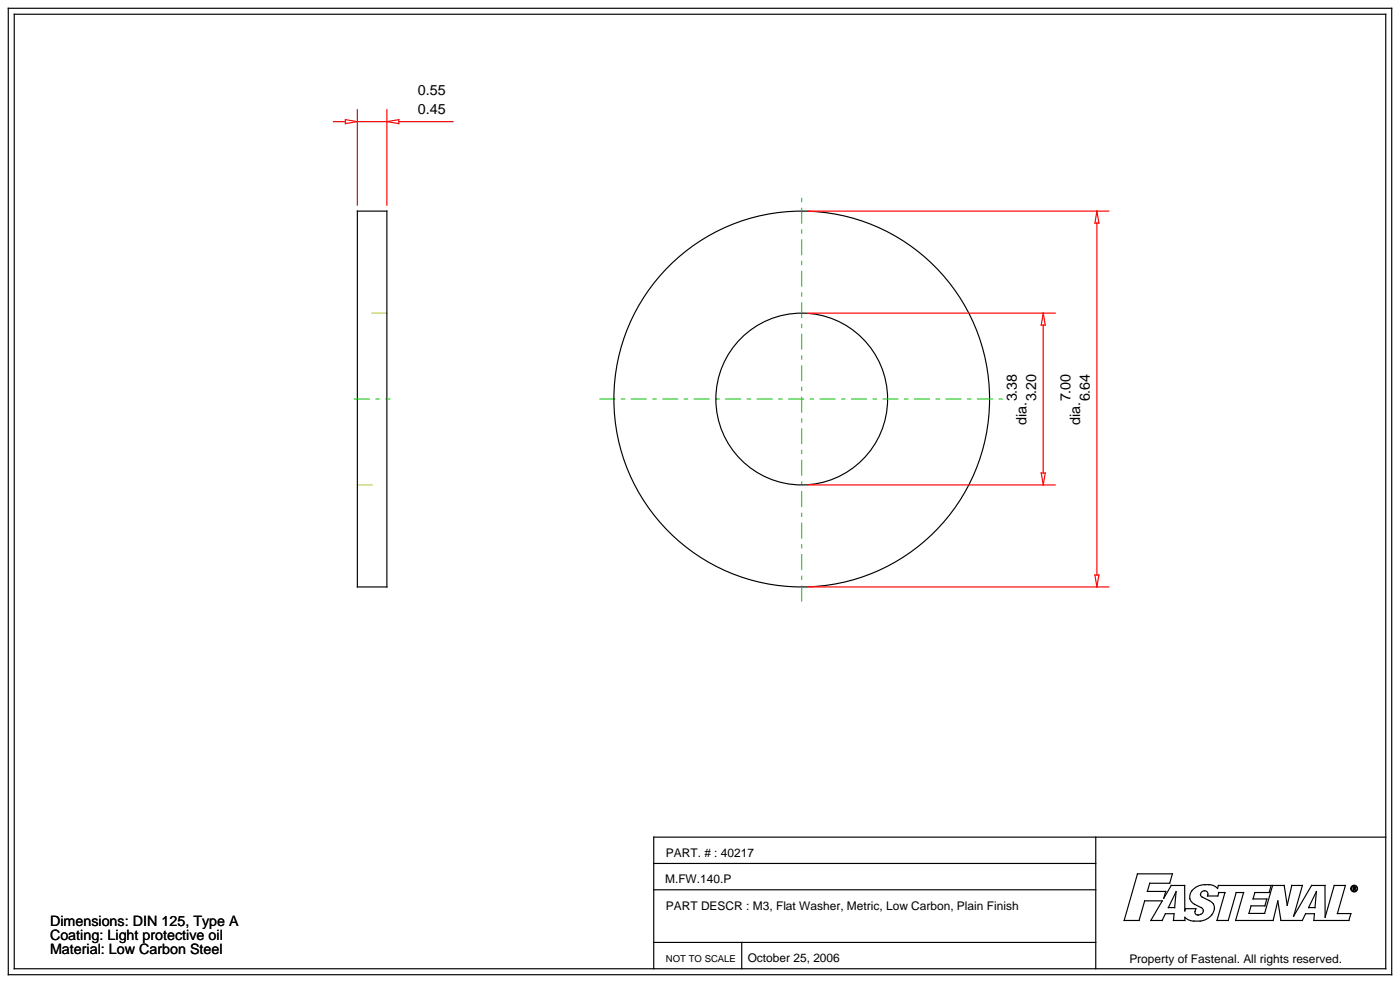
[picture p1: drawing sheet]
<svg xmlns="http://www.w3.org/2000/svg" width="298mm" height="209mm" viewBox="0 0 298 209" stroke-linecap="round" stroke-linejoin="round" font-family="sans-serif">
<g fill="none" stroke="#000" stroke-width=".25">
<path d="M1.8 1.8h294.6v205.7h-294.6zM3 3h292.1v203.2h-292.1zM76.1 44.9h6.3v80.1h-6.3zM233.4 178.2v28M295.1 178.2h-155.9v28M139.2 183.8h94.2M139.2 189.4h94.2M242.3 186h7.4l-.6 2h-4.2l-.5 1.8h3.9l-.5 1.5 1.7-2.8h2.8v5.4l.2-.4h2.2l-.2 .6a.85 .85 0 0 0 .7 .7 .85 .85 0 0 0 .9-.4 .74 .74 0 0 0-.3-1.2 3.3 3.3 0 0 1-2.4-1.9 2.85 2.85 0 0 1 3.2-3l1.7 .2 1 .6 .2-.6h11.2l-.4 1.5h-3l-.4 1.4h2.9l-.4 1.4h-3l-.4 1.7h3.3l1.7-6h2.5l.6 4.2 1-4.2h2.3l-1.9 6.5 3.8-6.5h2.9v6.8l2-6.8h2.3l-1.7 6h2.9l-.4 1.5h-7.5l.1-1.5h-1.8l-.7 1.5h-4.6l-.6-4.2-1.1 4.2h-7.9l1.7-6h-1.6l-1.7 6h-2.4l1.7-6h-1.4l-.1 .7h-2.2a.75 .75 0 0 0-.3-1 .75 .75 0 0 0-1 .3 .75 .75 0 0 0 .2 1l1.4 .7a1.83 1.83 0 0 1 .6 3.1 4.3 4.3 0 0 1-5.8 .5l.1 .7h-2.5l.2-1.5h-1.9l-.7 1.5h-2.4l2.4-4.2h-3.7l-1.2 4.2h-3.2zM250.5 189.8l-.3 3.4h-1.4zM280.4 189.8l-.3 3.4h-1.4zM288.2 188.8l.4 .1 .1 .1-.2 .2 .2 .3-.3-.3-.2 .3zM288.3 188.9h.3v.2h-.3z"/>
<path d="M139.2 200.6h94.2M158 200.6v5.6"/>
<circle cx="170.8" cy="84.9" r="18.3"/>
<circle cx="170.8" cy="84.9" r="40"/>
<circle cx="288.4" cy="189.2" r=".62"/>
<circle cx="288.4" cy="189.2" r=".72"/>
</g>
<path d="M82.4 66.7h-6.3M76.1 103.2h6.3" fill="none" stroke="#c0c000" stroke-width=".21" stroke-dasharray="3.2"/>
<path d="M75.5 84.9h7.5M127.7 84.9h86.1M170.8 128v-86.1" fill="none" stroke="#00c000" stroke-width=".21" stroke-dasharray="3.2 1.4 .7 1.4"/>
<g fill="none" stroke="#f00" stroke-width=".25">
<path d="M71 25.9h2.6M73.6 25.5l2.5 .4-2.5 .4zM76.1 23.4v20.3M76.1 25.9h6.3M82.4 25.9l2.5-.4v.8zM82.4 23.4v20.3M84.9 25.9h11.6M172 44.9h64.2M233.6 47.5v74.9M233.6 44.9l.4 2.6h-.8zM172 66.7h52.7M222.2 69.2v31.5"/>
<path d="M222.2 66.7l.4 2.5h-.8zM172 103.2h52.7M221.8 100.7h.8l-.4 2.5zM172 125h64.2M233.2 122.4h.8l-.4 2.6z"/>
</g>
<g font-size="3">
<text x="89" y="20.3">0.55</text>
<text x="89" y="24.4">0.45</text>
<text x="216.6" y="85.5" transform="rotate(-90 216.6 85.5)">3.38</text>
<text x="220.7" y="85.5" transform="rotate(-90 220.7 85.5)">3.20</text>
<text x="228" y="85.5" transform="rotate(-90 228 85.5)">7.00</text>
<text x="232.1" y="85.5" transform="rotate(-90 232.1 85.5)">6.64</text>
<text x="218.6" y="90.4" transform="rotate(-90 218.6 90.4)">dia.</text>
<text x="230.1" y="90.4" transform="rotate(-90 230.1 90.4)">dia.</text>
<text x="10.7" y="197.1">Dimensions: DIN 125, Type A</text>
<text x="10.7" y="200.1">Coating: Light protective oil</text>
<text x="10.7" y="203.2">Material: Low Carbon Steel</text>
</g>
<g font-size="2.5">
<text x="141.8" y="182.4">PART. # : 40217</text>
<text x="141.7" y="188">M.FW.140.P</text>
<text x="141.8" y="193.6">PART DESCR : M3, Flat Washer, Metric, Low Carbon, Plain Finish</text>
<text x="159.2" y="204.8">October 25, 2006</text>
<text x="240.5" y="205">Property of Fastenal. All rights reserved.</text>
</g>
<text font-size="2" x="141.8" y="204.8">NOT TO SCALE</text>
</svg>
